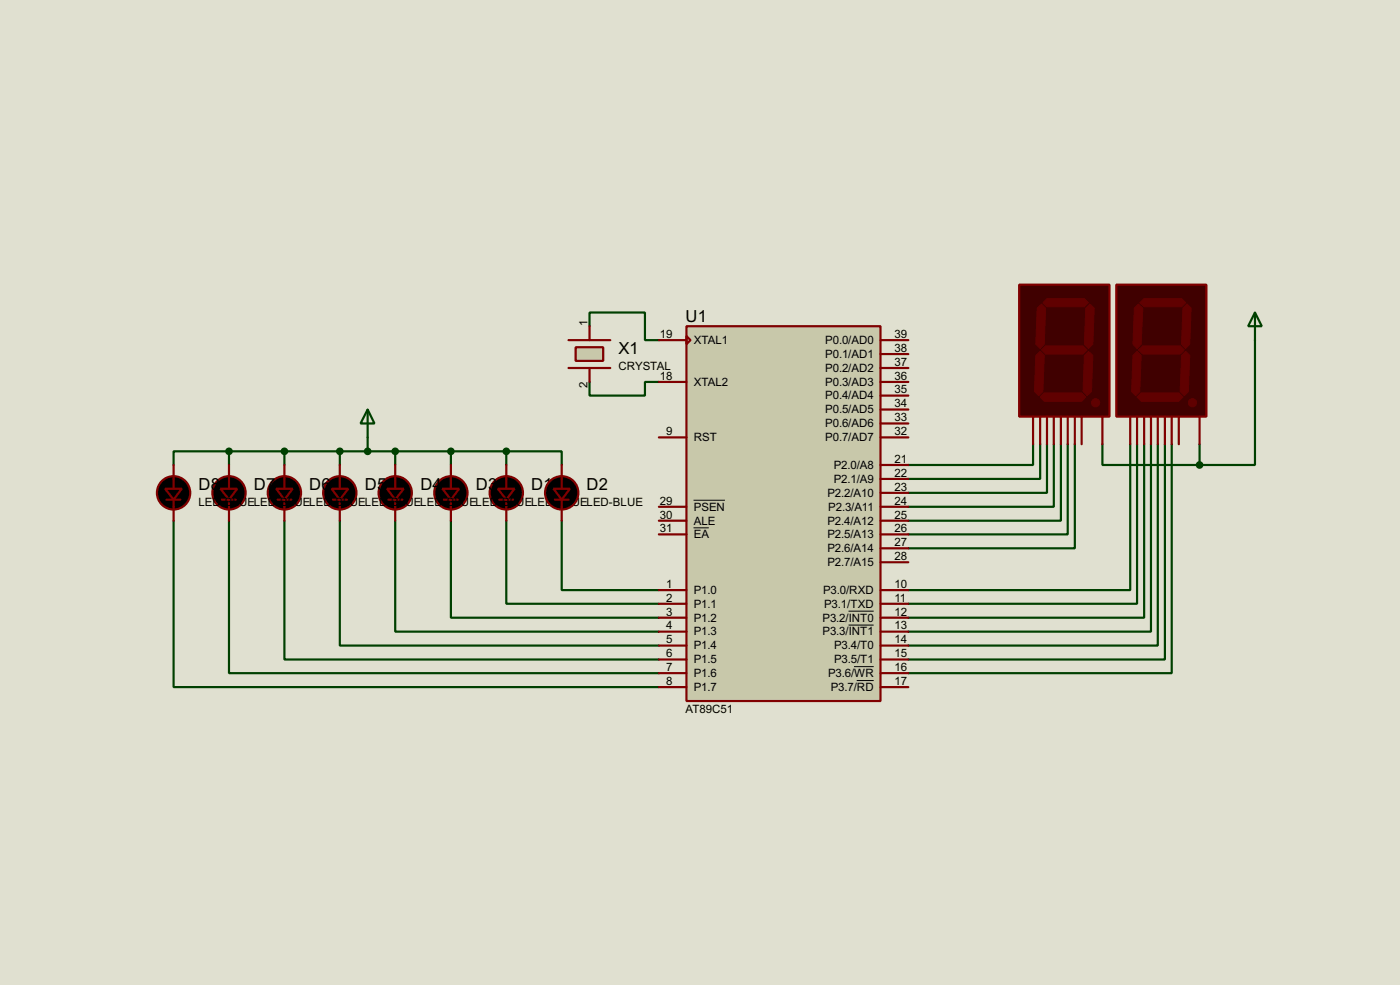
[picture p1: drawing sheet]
<svg xmlns="http://www.w3.org/2000/svg" width="256mm" height="180mm" viewBox="0 0 256 180" stroke-linecap="round" stroke-linejoin="round" font-family="sans-serif">
<path d="M0 0h256.5v180.3h-256.5z" fill="#e0e0d0"/>
<g fill="none" stroke="#004000" stroke-width=".4">
<path d="M108 59.7v-2.5h10.2v5.1h2.5M108 69.9v2.5h10.2v-2.5h2.5M229.9 62.3v22.8h-10.1M31.8 95.3v30.5h88.9M42 95.3v27.9h78.7M42 82.6h-10.2v2.5M42 82.6h50.8M42 82.6v2.5M52.1 95.3v25.4h68.6M52.1 82.6v2.5M62.3 95.3v22.9h58.4M62.3 82.6v2.5"/>
<path d="M67.4 80.1v2.5M72.4 95.3v20.3h48.3M72.4 82.6v2.5M82.6 95.3v17.8h38.1M82.6 82.6v2.5M92.8 95.3v15.2h27.9M92.8 82.6h10.1v2.5M92.8 82.6v2.5M102.9 95.3v12.7h17.8M189.3 81.3v3.8h-22.9M190.6 81.3v6.4h-24.2M191.8 81.3v8.9h-25.4"/>
<path d="M193.1 81.3v11.5h-26.7M194.4 81.3v14h-28M195.6 81.3v16.5h-29.2M196.9 81.3v19.1h-30.5M202 81.3v3.8h17.8M207.1 81.3v26.7h-40.7M208.3 81.3v29.2h-41.9M209.6 81.3v31.8h-43.2M210.9 81.3v34.3h-44.5M212.1 81.3v36.9h-45.7M213.4 81.3v39.4h-47M214.7 81.3v41.9h-48.3"/>
<path d="M219.8 81.3v3.8"/>
</g>
<path d="M125.8 59.7h35.5v68.6h-35.5z" fill="#c8c8aa" stroke="#800000" stroke-width=".4"/>
<g fill="none" stroke="#800000" stroke-width=".4">
<path d="M104.2 62.3h7.6M104.2 67.4h7.6M120.7 69.9h5.1M120.7 62.3h5.1M125.8 61.5l.7 .8-.7 .7zM161.3 69.9h5.1M161.3 62.3h5.1M161.3 64.8h5.1M161.3 67.4h5.1M161.3 72.4h5.1M161.3 75h5.1M161.3 77.5h5.1"/>
<path d="M120.7 95.3h5.1M120.7 97.8h5.1M120.7 92.8h5.1M120.7 80.1h5.1M161.3 95.3h5.1M161.3 97.8h5.1M161.3 92.8h5.1M161.3 80.1h5.1M161.3 85.1h5.1M161.3 87.7h5.1M161.3 90.2h5.1M120.7 108h5.1"/>
<path d="M120.7 110.5h5.1M120.7 113.1h5.1M120.7 115.6h5.1M120.7 118.2h5.1M161.3 108h5.1M161.3 110.5h5.1M161.3 113.1h5.1M161.3 115.6h5.1M161.3 118.2h5.1M161.3 102.9h5.1M161.3 100.4h5.1M120.7 120.7h5.1"/>
<path d="M120.7 123.2h5.1M120.7 125.8h5.1M161.3 120.7h5.1M161.3 123.2h5.1M161.3 125.8h5.1"/>
</g>
<path d="M127.1 96.6h2.8M127.1 91.6h5.7M155.5 111.9h4.6M155.5 114.4h4.6M156.5 122h3.6M157 124.6h3.1" fill="none" stroke="#000" stroke-width=".18"/>
<path d="M105.5 63.6h5v2.5h-5z" fill="#c8c8aa" stroke="#800000" stroke-width=".4"/>
<path d="M108 59.7v2.6M108 67.4v2.5" fill="none" stroke="#800000" stroke-width=".4"/>
<path d="M186.7 52.1h16.6v24.2h-16.6z" fill="#400000" stroke="#800000" stroke-width=".4"/>
<g fill="#600000" stroke="#600000" stroke-width=".18">
<path d="M191.1 55.4l.7-.7h6.9l.7 .7-.7 .8h-6.9z" fill-rule="evenodd"/>
<path d="M198.9 56.4l.8-.7 .8 .7-.3 6.6-.8 .8-.7-.8z" fill-rule="evenodd"/>
<path d="M190.8 64.1l.8-.8h6.8l.8 .8-.8 .7h-6.8z" fill-rule="evenodd"/>
<path d="M190 56.4l.8-.7 .8 .7-.3 6.6-.7 .8-.8-.8z" fill-rule="evenodd"/>
<path d="M198.7 65.1l.7-.8 .8 .8-.2 6.6-.8 .7-.8-.7z" fill-rule="evenodd"/>
<path d="M190.6 72.7l.7-.8h6.9l.7 .8-.7 .8h-6.9z" fill-rule="evenodd"/>
<path d="M189.8 65.1l.8-.8 .7 .8-.2 6.6-.8 .7-.8-.7z" fill-rule="evenodd"/>
<circle cx="200.7" cy="73.7" r=".75"/>
</g>
<path d="M189.3 76.3v5M190.6 76.3v5M191.8 76.3v5M193.1 76.3v5M194.4 76.3v5M195.6 76.3v5M196.9 76.3v5M198.2 76.3v5M202 76.3v5" fill="none" stroke="#800000" stroke-width=".4"/>
<path d="M204.5 52.1h16.5v24.2h-16.5z" fill="#400000" stroke="#800000" stroke-width=".4"/>
<g fill="#600000" stroke="#600000" stroke-width=".18">
<path d="M208.8 55.4l.8-.7h6.9l.7 .7-.7 .8h-6.9z" fill-rule="evenodd"/>
<path d="M216.7 56.4l.8-.7 .7 .7-.2 6.6-.8 .8-.7-.8z" fill-rule="evenodd"/>
<path d="M208.6 64.1l.8-.8h6.8l.8 .8-.8 .7h-6.8z" fill-rule="evenodd"/>
<path d="M207.8 56.4l.8-.7 .8 .7-.3 6.6-.8 .8-.7-.8z" fill-rule="evenodd"/>
<path d="M216.5 65.1l.7-.8 .8 .8-.3 6.6-.7 .7-.8-.7z" fill-rule="evenodd"/>
<path d="M208.3 72.7l.8-.8h6.9l.7 .8-.7 .8h-6.9z" fill-rule="evenodd"/>
<path d="M208.3 64.3l.8 .8-.3 6.6-.7 .7-.8-.7 .3-6.6z" fill-rule="evenodd"/>
<circle cx="218.4" cy="73.7" r=".75"/>
</g>
<g fill="none" stroke="#800000" stroke-width=".4">
<path d="M207.1 76.3v5M208.3 76.3v5M209.6 76.3v5M210.9 76.3v5M212.1 76.3v5M213.4 76.3v5M214.7 76.3v5M216 76.3v5M219.8 76.3v5M30.5 91.5h2.6M31.8 85.1v4.4M31.8 91.5v3.8"/>
<path d="M40.7 91.5h2.5M42 85.1v4.4M42 91.5v3.8M50.9 91.5h2.5M52.1 85.1v4.4M52.1 91.5v3.8M61 91.5h2.6M62.3 85.1v4.4M62.3 91.5v3.8M71.2 91.5h2.5M72.4 85.1v4.4M72.4 91.5v3.8"/>
<path d="M81.3 91.5h2.6M82.6 85.1v4.4M82.6 91.5v3.8M91.5 91.5h2.5M92.8 85.1v4.4M92.8 91.5v3.8M101.7 91.5h2.5M102.9 85.1v4.4M102.9 91.5v3.8"/>
</g>
<path d="M229.9 57.2l1.3 2.5h-2.5zM229.9 57.2v5.1M67.4 75l1.2 2.5h-2.5zM67.4 75v5.1" fill="none" stroke="#004000" stroke-width=".4"/>
<g fill="#004000" stroke="#004000" stroke-width=".4">
<circle cx="219.7" cy="85.1" r=".5"/>
<circle cx="67.3" cy="82.6" r=".5"/>
<circle cx="72.4" cy="82.6" r=".5"/>
<circle cx="82.6" cy="82.6" r=".5"/>
<circle cx="92.7" cy="82.6" r=".5"/>
<circle cx="62.2" cy="82.6" r=".5"/>
<circle cx="52.1" cy="82.6" r=".5"/>
<circle cx="41.9" cy="82.6" r=".5"/>
</g>
<g fill="#000" stroke="#800000" stroke-width=".4">
<path d="M30.3 89.5h3l-1.5 2zM40.4 89.5h3.1l-1.5 2zM50.6 89.5h3l-1.5 2zM60.8 89.5h3l-1.5 2zM70.9 89.5h3.1l-1.6 2zM81.1 89.5h3l-1.5 2zM91.2 89.5h3.1l-1.5 2zM101.4 89.5h3l-1.5 2z"/>
<circle cx="31.8" cy="90.2" r="3.1"/>
<circle cx="41.9" cy="90.2" r="3.1"/>
<circle cx="52.1" cy="90.2" r="3.1"/>
<circle cx="62.2" cy="90.2" r="3.1"/>
<circle cx="72.4" cy="90.2" r="3.1"/>
<circle cx="82.6" cy="90.2" r="3.1"/>
<circle cx="92.7" cy="90.2" r="3.1"/>
<circle cx="102.9" cy="90.2" r="3.1"/>
</g>
<g font-size="3.4">
<text x="125.6" y="58.9">U1</text>
<text x="113.3" y="64.8">X1</text>
<text x="36.4" y="89.7">D8</text>
<text x="46.5" y="89.7">D7</text>
<text x="56.7" y="89.7">D6</text>
<text x="66.9" y="89.7">D5</text>
<text x="77" y="89.7">D4</text>
<text x="87.2" y="89.7">D3</text>
<text x="97.3" y="89.7">D1</text>
<text x="107.5" y="89.7">D2</text>
</g>
<g font-size="2.4">
<text x="107.6" y="59.7" transform="rotate(-90 107.6 59.7)">1</text>
<text x="120.9" y="61.9">19</text>
<text x="127.1" y="63">XTAL1</text>
<text x="151.2" y="63">P0.0/AD0</text>
<text x="151.2" y="65.5">P0.1/AD1</text>
<text x="163.9" y="61.9">39</text>
<text x="163.9" y="64.4">38</text>
<text x="107.6" y="71.1" transform="rotate(-90 107.6 71.1)">2</text>
<text x="113.3" y="67.7">CRYSTAL</text>
<text x="120.9" y="69.5">18</text>
<text x="127.1" y="70.6">XTAL2</text>
<text x="151.2" y="68.1">P0.2/AD2</text>
<text x="151.2" y="70.6">P0.3/AD3</text>
<text x="163.9" y="67">37</text>
<text x="163.9" y="69.5">36</text>
<text x="163.9" y="72">35</text>
<text x="151.2" y="73.1">P0.4/AD4</text>
<text x="151.2" y="75.7">P0.5/AD5</text>
<text x="163.9" y="74.6">34</text>
<text x="163.9" y="77.1">33</text>
<text x="122.1" y="79.7">9</text>
<text x="127.1" y="80.8">RST</text>
<text x="151.2" y="78.2">P0.6/AD6</text>
<text x="151.2" y="80.8">P0.7/AD7</text>
<text x="163.9" y="79.7">32</text>
<text x="152.7" y="85.8">P2.0/A8</text>
<text x="152.7" y="88.4">P2.1/A9</text>
<text x="163.9" y="84.7">21</text>
<text x="163.9" y="87.3">22</text>
<text x="163.9" y="89.8">23</text>
<text x="36.3" y="92.7">LED-BLUELED-BLUELED-BLUELED-BLUELED-BLUELED-BLUELED-BLUELED-BLUE</text>
<text x="120.9" y="94.9">30</text>
<text x="120.9" y="92.4">29</text>
<text x="127.1" y="93.5">PSEN</text>
<text x="151.6" y="90.9">P2.2/A10</text>
<text x="151.7" y="93.5">P2.3/A11</text>
<text x="163.9" y="92.4">24</text>
<text x="163.9" y="94.9">25</text>
<text x="120.9" y="97.4">31</text>
<text x="127.1" y="96">ALE</text>
<text x="127.1" y="98.5">EA</text>
<text x="151.6" y="96">P2.4/A12</text>
<text x="151.6" y="98.5">P2.5/A13</text>
<text x="151.6" y="101.1">P2.6/A14</text>
<text x="163.9" y="97.4">26</text>
<text x="163.9" y="100">27</text>
<text x="122.1" y="107.6">1</text>
<text x="151.6" y="103.6">P2.7/A15</text>
<text x="163.9" y="107.6">10</text>
<text x="163.9" y="102.5">28</text>
<text x="122.1" y="110.1">2</text>
<text x="122.1" y="112.7">3</text>
<text x="127.1" y="108.7">P1.0</text>
<text x="127.1" y="111.2">P1.1</text>
<text x="127.1" y="113.8">P1.2</text>
<text x="150.7" y="113.8">P3.2/INT0</text>
<text x="150.8" y="108.7">P3.0/RXD</text>
<text x="151" y="111.2">P3.1/TXD</text>
<text x="163.9" y="110.1">11</text>
<text x="163.9" y="112.7">12</text>
<text x="122.1" y="115.2">4</text>
<text x="122.1" y="117.8">5</text>
<text x="127.1" y="116.3">P1.3</text>
<text x="127.1" y="118.9">P1.4</text>
<text x="150.7" y="116.3">P3.3/INT1</text>
<text x="152.8" y="118.9">P3.4/T0</text>
<text x="163.9" y="115.2">13</text>
<text x="163.9" y="117.8">14</text>
<text x="122.1" y="120.3">6</text>
<text x="122.1" y="122.8">7</text>
<text x="122.1" y="125.4">8</text>
<text x="127.1" y="121.4">P1.5</text>
<text x="127.1" y="123.9">P1.6</text>
<text x="151.7" y="123.9">P3.6/WR</text>
<text x="152.8" y="121.4">P3.5/T1</text>
<text x="163.9" y="125.4">17</text>
<text x="163.9" y="122.8">16</text>
<text x="163.9" y="120.3">15</text>
<text x="125.6" y="130.4">AT89C51</text>
<text x="127.1" y="126.5">P1.7</text>
<text x="152.2" y="126.5">P3.7/RD</text>
</g>
</svg>
